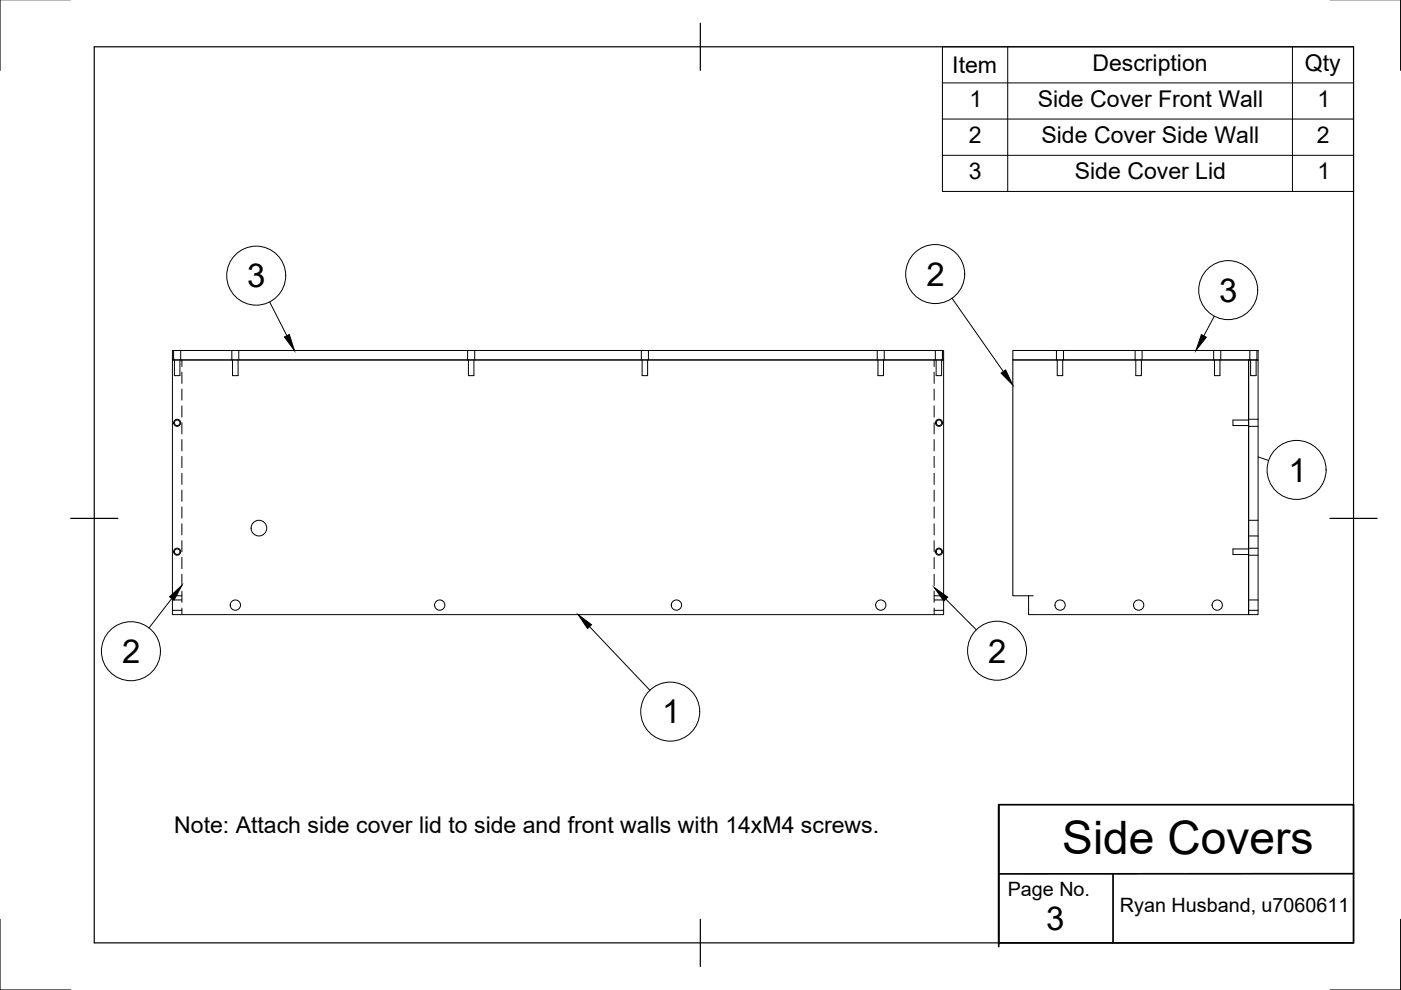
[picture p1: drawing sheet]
<svg xmlns="http://www.w3.org/2000/svg" width="297mm" height="210mm" viewBox="0 0 297 210" stroke-linecap="round" stroke-linejoin="round" font-family="sans-serif">
<!-- layer: Visible -->
<g fill="none" stroke="#000" stroke-width=".21">
<path d="M36.6 76.3h163.5v54h-163.5zM36.6 74.3h163.5v2h-163.5zM214.7 74.3h52v2h-52zM264.7 76.3h2v54h-2zM264.7 76.3v54h-46.6v-4M264.7 76.3h-50v50h4.4"/>
<circle cx="37.6" cy="89.6" r=".58"/>
<circle cx="37.6" cy="89.6" r=".75"/>
<circle cx="199.1" cy="89.6" r=".58"/>
<circle cx="199.1" cy="89.6" r=".75"/>
<circle cx="37.6" cy="117" r=".58"/>
<circle cx="37.6" cy="117" r=".75"/>
<circle cx="54.9" cy="112" r="1.66"/>
<circle cx="199.1" cy="117" r=".58"/>
<circle cx="199.1" cy="117" r=".75"/>
<circle cx="49.9" cy="128.3" r="1.09"/>
<circle cx="93.2" cy="128.3" r="1.09"/>
<circle cx="143.4" cy="128.3" r="1.09"/>
<circle cx="186.7" cy="128.3" r="1.09"/>
<circle cx="224.8" cy="128.3" r="1.09"/>
<circle cx="241.4" cy="128.3" r="1.09"/>
<circle cx="258.1" cy="128.3" r="1.09"/>
</g>
<!-- layer: Hidden -->
<g fill="none" stroke="#000" stroke-width=".21">
<path d="M36.8 74.3v2M37 76.3v3.3h1.1v-3.3M38.3 74.3v2M38.6 76.3v1.4M38.6 78.9v2.4M49.1 74.3v2M49.3 76.3v3.3h1.2v-3.3M50.6 74.3v2M99.1 74.3v2M99.3 76.3v3.3h1.2v-3.3M100.6 74.3v2M136 74.3v2"/>
<path d="M136.1 76.3v3.3h1.2v-3.3M137.5 74.3v2M186 74.3v2M186.1 76.3v3.3h1.2v-3.3M187.5 74.3v2M198.1 76.3v1.4M198.1 78.9v2.4M198.3 74.3v2M198.5 76.3v3.3h1.1v-3.3M199.8 74.3v2M224 74.3v2M224.2 76.3v3.3h1.1v-3.3"/>
<path d="M225.5 74.3v2M240.7 74.3v2M240.8 76.3v3.3h1.2v-3.3M242.1 74.3v2M257.3 74.3v2M257.5 76.3v3.3h1.2v-3.3M258.8 74.3v2M265 74.3v2M265.2 76.3v3.3h1.1v-3.3M266.5 74.3v2M38.6 82.5v2.4M38.6 86.1v2.3"/>
<path d="M38.6 89.6v2.4M38.6 93.2v2.4M38.6 96.8v2.3M198.1 82.5v2.4M198.1 86.1v2.3M198.1 89.6v2.4M198.1 93.2v2.4M198.1 96.8v2.3M264.7 89.1h-3.3v1.1h3.3M264.7 90.4h2M264.7 88.9h2M38.6 100.3v2.4"/>
<path d="M38.6 103.9v2.4M38.6 107.5v2.4M38.6 111.1v2.3M38.6 114.6v2.4M38.6 118.2v2.4M198.1 100.3v2.4M198.1 103.9v2.4M198.1 107.5v2.4M198.1 111.1v2.3M198.1 114.6v2.4M198.1 118.2v2.4M264.7 116.4h-3.3v1.2h3.3"/>
<path d="M264.7 113.6h2M264.7 110.3h2M264.7 117.7h2M264.7 116.2h2M36.6 126.3h2M36.6 129.4h2M36.6 127.2h2M38.6 121.8v2.4M38.6 125.3v2.4M38.6 128.9v1.4M198.1 126.3h2M198.1 129.4h2"/>
<path d="M198.1 127.2h2M198.1 121.8v2.4M198.1 125.3v2.4M198.1 128.9v1.4M264.7 129.4h2M264.7 127.2h2"/>
</g>
<!-- layer: Border -->
<path d="M0 -.1v15M297 -.1v15M20 9.9h267v190h-267zM148.5 4.9v10M15 109.9h10M282 109.9h10M0 194.9v15h15M148.5 194.9v10M297 194.9v15h-15" fill="none" stroke="#000" stroke-width=".25"/>
<!-- layer: TitleBlock -->
<path d="M211.8 170.6h75.2v29.3h-75.2zM211.8 170.8v29.9M236 185.3v14.6M287 185.2l-75.2 .1" fill="none" stroke="#000" stroke-width=".36"/>
<!-- layer: BOM -->
<g fill="none" stroke="#000" stroke-width=".21">
<path d="M199.8 9.9h87.2v30.7h-87.2zM199.8 17.6h87.2M213.7 9.9v30.7M274 9.9v30.7M199.8 25.2h87.2M199.8 32.9h87.2M57.2 64l3.6 7.2M201.8 63.2l10.9 15.6M257.5 67l-2.3 4.2M266.7 96.9l2.3 .7M36.4 126.9l-4.8 6.3M125 132.9l12.8 13.5"/>
<path d="M200.5 127l6.5 6.5"/>
<circle cx="54.3" cy="58.4" r="6.3"/>
<circle cx="198.3" cy="58.1" r="6.3"/>
<circle cx="260.4" cy="61.5" r="6.3"/>
<circle cx="274.9" cy="99.6" r="6.3"/>
<circle cx="27.8" cy="138.1" r="6.3"/>
<circle cx="211.4" cy="138" r="6.3"/>
<circle cx="142.1" cy="150.9" r="6.3"/>
</g>
<path d="M60.3 71.5l1-.6 1.1 3.4zM212.3 79.1l.9-.7 1.5 3.3zM254.7 70.9l1.1 .6-2.2 2.8zM36 126.5l2.6-2.4-1.7 3.1zM122.6 130.3l2.8 2.2-.8 .8zM198.1 124.5l2.8 2.1-.8 .8z" fill="#000" stroke="#000" stroke-width=".21"/>
<text font-size="9.8" x="225.2" y="181.1">Side Covers</text>
<g font-size="7">
<text x="52.4" y="61">3</text>
<text x="196.4" y="60.6">2</text>
<text x="258.5" y="64">3</text>
<text x="273.2" y="102.1">1</text>
<text x="25.9" y="140.6">2</text>
<text x="209.5" y="140.5">2</text>
<text x="140.4" y="153.4">1</text>
<text x="221.8" y="197.2">3</text>
</g>
<g font-size="4.9">
<text x="201.9" y="15.5">Item</text>
<text x="231.6" y="15">Description</text>
<text x="276.6" y="15">Qty</text>
<text x="205.6" y="22.6">1</text>
<text x="220" y="22.6">Side Cover Front Wall</text>
<text x="279.3" y="22.6">1</text>
<text x="205.4" y="30.3">2</text>
<text x="220.8" y="30.3">Side Cover Side Wall</text>
<text x="279.2" y="30.3">2</text>
<text x="205.4" y="37.9">3</text>
<text x="227.9" y="38">Side Cover Lid</text>
<text x="279.3" y="37.9">1</text>
<text x="36.9" y="176.6">Note: Attach side cover lid to side and front walls with 14xM4 screws.</text>
</g>
<g font-size="4.2">
<text x="213.7" y="189.9">Page No.</text>
<text x="237.4" y="193.4">Ryan Husband, u7060611</text>
</g>
</svg>
